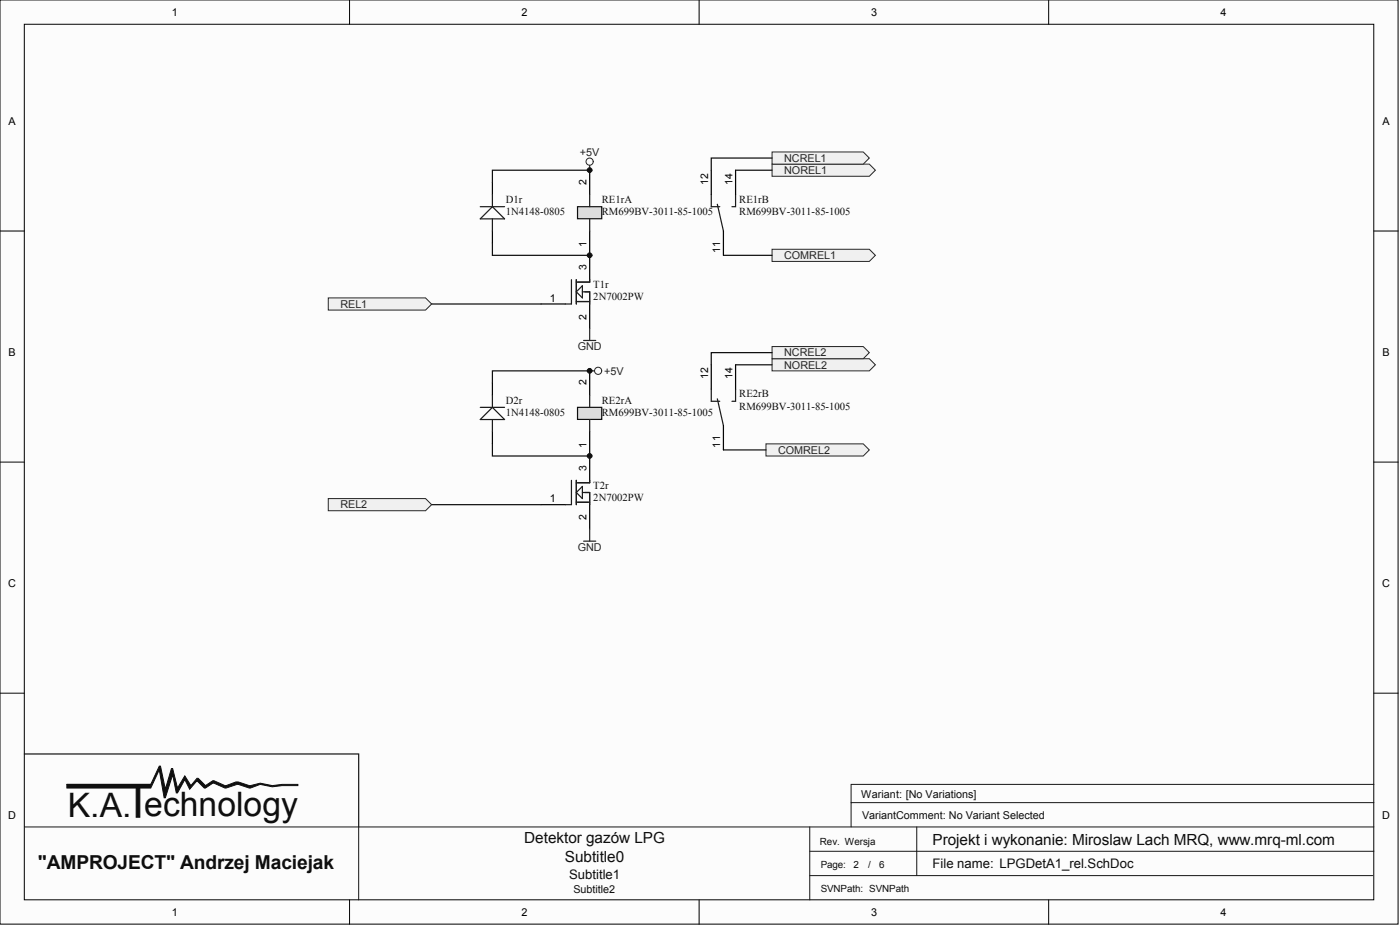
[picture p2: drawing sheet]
<svg xmlns="http://www.w3.org/2000/svg" width="243mm" height="161mm" viewBox="0 0 243 161" stroke-linecap="round" stroke-linejoin="round" font-family="sans-serif">
<g fill="#fcfcfc" stroke="#000" stroke-width=".17">
<path d="M0 0h243.1v160.5h-243.1z"/>
<path d="M4.2 4.2h234.7v152.1h-234.7z"/>
</g>
<path d="M60.8 0v4.2M121.6 0v4.2M182.3 0v4.2M0 40.1h4.2M238.9 40.1h4.2M0 80.3h4.2M238.9 80.3h4.2M0 120.4h4.2M238.9 120.4h4.2M60.8 156.3v4.3M121.6 156.3v4.3M182.3 156.3v4.3" fill="none" stroke="#000" stroke-width=".17"/>
<path d="M238.9 139.4h-90.9v4.3M238.9 136.3h-90.9v3.1M4.2 143.7h234.7M62.4 143.7v12.6M140.8 152.1h97.9M140.8 147.9h98.1M140.8 143.7v12.6M159.4 143.7v8.4" fill="none" stroke="#151515" stroke-width=".17"/>
<g fill="#0e0e0e" stroke="#0e0e0e" stroke-width=".17">
<path d="M11.6 136.3h14.6l1.5-3.2h.2l.8 4 1.1-3.6h.2l.9 3.4 1.2-2.1 1.1 1.7 1-1.3h.3l1.2 1.3 1.3-.9 2.1 .9 1.9-.7h.4l1.9 .7 1.9-.4 2.2 .4 1.6-.2h2.8v.2h-2.8l-1.6 .2-2.2-.4-1.9 .6-2.1-.6-2.1 .6-2.1-.8-1.3 .8h-.2l-1.3-1.3-1.2 1.5-.9-1.7-1.2 2.3h-.2l-.7-3.1-1.3 4h-.2l-.8-4.9-1.5 3.2h-14.6z" fill-rule="evenodd"/>
<path d="M23.7 136.5h.6v5.5h-.6z" fill-rule="evenodd"/>
</g>
<path d="M11.6 136.3h14.6" fill="none" stroke="#0e0e0e" stroke-width=".17"/>
<path d="M4.2 131h58.2v12.7" fill="none" stroke="#151515" stroke-width=".21"/>
<path d="M100.4 35.9h4.2v2.1h-4.2z" fill="#dedede" stroke="#141414" stroke-width=".21"/>
<path d="M102.5 29.6v4.2M123.7 29.6v4.2M127.9 29.6v4.2M102.5 40.1v4.3M125.8 40.1v4.3" fill="none" stroke="#000" stroke-width=".21"/>
<path d="M102.5 33.8v2.1M102.5 38v2.1M123.7 33.8v2.1h1.4M124.7 35.5l1.1 4.6M127.9 33.8v2.1h-.6" fill="none" stroke="#1c1c1c" stroke-width=".21"/>
<path d="M100.4 70.8h4.2v2.1h-4.2z" fill="#dedede" stroke="#141414" stroke-width=".21"/>
<g fill="none" stroke="#000" stroke-width=".21">
<path d="M85.6 31.7v2.1M85.6 40.1v2.1M94.1 52.8h4.2M102.5 52.8v4.2M85.6 66.5v2.2M85.6 75v2.1M102.5 64.4v4.3M102.5 75v4.2M123.7 63.4v4.2M125.8 73.9v4.3M127.9 63.4v4.2M94.1 87.7h4.2"/>
<path d="M102.5 87.7v4.2"/>
</g>
<g fill="none" stroke="#1c1c1c" stroke-width=".21">
<path d="M83.5 38l2.1-2.1 2.1 2.1zM83.5 35.9h4.2M85.6 33.8v2.1M85.6 38v2.1M99.4 48.6v4.2h-1.1M100.2 48.6v4.2M100.2 52.4h2.3M100.2 50.7l1.1-1.1v2.2zM101.3 50.7h1.2v2.1M83.5 72.9l2.1-2.1 2.1 2.1zM83.5 70.8h4.2M85.6 68.7v2.1"/>
<path d="M85.6 72.9v2.1M102.5 68.7v2.1M102.5 72.9v2.1M123.7 67.6v2.1h1.4M124.7 69.3l1.1 4.6M127.9 67.6v2.1h-.6M99.4 83.4v4.3h-1.1M100.2 83.4v4.3M100.2 85.6l1.1-1.1v2.1zM100.2 87.3h2.3M101.3 85.6h1.2v2.1"/>
</g>
<path d="M102.5 29.6h-16.9v2.1M75 52.8h19.1M85.6 42.2v2.2h16.9M85.6 77.1v2.1h16.9M102.5 64.4h-16.9v2.1M75 87.7h19.1" fill="none" stroke="#0e0e0e" stroke-width=".21"/>
<g fill="none" stroke="#262626" stroke-width=".17">
<circle cx="102.5" cy="28.1" r=".62"/>
<circle cx="104" cy="64.4" r=".62"/>
</g>
<path d="M102.5 28.7v.9M101.5 59.2h2.1M102.5 57v2.2M102.5 64.4h.9M101.5 94h2.1M102.5 91.9v2.1" fill="none" stroke="#262626" stroke-width=".21"/>
<g fill="#f0f0f0" stroke="#262626" stroke-width=".17">
<path d="M57.1 51.8h16.9l1 1-1 1.1h-16.9z" fill-rule="evenodd"/>
<path d="M57.1 86.6h16.9l1 1.1-1 1h-16.9z" fill-rule="evenodd"/>
<path d="M134.2 43.3h16.9l1.1 1.1-1.1 1h-16.9z" fill-rule="evenodd"/>
<path d="M133.2 77.1h16.9l1 1.1-1 1h-16.9z" fill-rule="evenodd"/>
</g>
<path d="M125.8 44.4h8.4M125.8 78.2h7.4" fill="none" stroke="#0e0e0e" stroke-width=".21"/>
<g fill="#f0f0f0" stroke="#262626" stroke-width=".17">
<path d="M134.2 28.5h16.9l1.1 1.1-1.1 1h-16.9z" fill-rule="evenodd"/>
<path d="M134.2 62.3h16.9l1.1 1.1-1.1 1h-16.9z" fill-rule="evenodd"/>
</g>
<path d="M127.9 29.6h6.3M127.9 63.4h6.3" fill="none" stroke="#0e0e0e" stroke-width=".21"/>
<g fill="#f0f0f0" stroke="#262626" stroke-width=".17">
<path d="M134.2 26.4h15.9l1 1.1-1 1h-15.9z" fill-rule="evenodd"/>
<path d="M134.2 60.2h15.9l1 1.1-1 1h-15.9z" fill-rule="evenodd"/>
</g>
<path d="M134.2 27.5h-10.5v2.1M134.2 61.3h-10.5v2.1" fill="none" stroke="#0e0e0e" stroke-width=".21"/>
<g fill="#0e0e0e" stroke="#0e0e0e" stroke-width=".17">
<circle cx="102.5" cy="64.4" r=".41"/>
<circle cx="102.5" cy="29.6" r=".41"/>
</g>
<g font-size="5.9" fill="#0e0e0e">
<text x="11.8" y="142">K.A.</text>
<text x="25.1" y="141.8">echnology</text>
</g>
<g font-size="5.3" fill="#0e0e0e">
<text x="102" y="47.4">PIT1r03</text>
<text x="102" y="82.3">PIT2r03</text>
</g>
<text font-size="3.3" fill="#0e0e0e" x="6.6" y="151">&quot;AMPROJECT&quot; Andrzej Maciejak</text>
<g font-size="2.7" fill="#0e0e0e">
<text x="91.2" y="146.5">Detektor gazów LPG</text>
<text x="98.2" y="149.7">Subtitle0</text>
<text x="162.1" y="146.7">Projekt i wykonanie: Miroslaw Lach MRQ, www.mrq-ml.com</text>
</g>
<g font-size="2.3" fill="#0e0e0e">
<text x="99" y="152.7">Subtitle1</text>
<text x="162.1" y="150.8">File name: LPGDetA1_rel.SchDoc</text>
</g>
<g font-size="1.9">
<text x="29.9" y="2.7">1</text>
<text x="90.7" y="2.7">2</text>
<text x="151.4" y="2.7">3</text>
<text x="212.2" y="2.7">4</text>
<text x="1.5" y="21.8">A</text>
<text x="240.4" y="21.8">A</text>
<text x="95.6" y="52.4">1</text>
<text x="1.5" y="61.9">B</text>
<text x="240.4" y="61.9">B</text>
<text x="95.6" y="87.3">1</text>
<text x="1.4" y="102.1">C</text>
<text x="240.3" y="102.1">C</text>
<text x="1.4" y="142.2">D</text>
<text x="240.3" y="142.2">D</text>
<text x="29.9" y="159.1">1</text>
<text x="90.7" y="159.1">2</text>
<text x="151.4" y="159.1">3</text>
<text x="212.2" y="159.1">4</text>
</g>
<g font-size="1.9" fill="#262626">
<text x="100.8" y="27">+5V</text>
<text x="136.4" y="28.1">NCREL1</text>
<text x="136.4" y="30.2">NOREL1</text>
<text x="136.4" y="45">COMREL1</text>
<text x="59.2" y="53.5">REL1</text>
<text x="100.5" y="60.9">GND</text>
<text x="105.1" y="65.1">+5V</text>
<text x="136.4" y="64">NOREL2</text>
<text x="136.4" y="61.9">NCREL2</text>
<text x="135.3" y="78.8">COMREL2</text>
<text x="59.2" y="88.3">REL2</text>
<text x="100.5" y="95.7">GND</text>
</g>
<g font-size="1.9" fill="#0e0e0e">
<text x="87.9" y="35.2">D1r</text>
<text x="104.6" y="35.2">RE1rA</text>
<text x="128.5" y="35.2">RE1rB</text>
<text x="87.9" y="37.4">1N4148-0805</text>
<text x="104.6" y="37.4">RM699BV-3011-85-1005</text>
<text x="128.5" y="37.4">RM699BV-3011-85-1005</text>
<text x="103.2" y="50">T1r</text>
<text x="103.2" y="52.1">2N7002PW</text>
<text x="87.9" y="70.1">D2r</text>
<text x="104.6" y="70.1">RE2rA</text>
<text x="128.5" y="69">RE2rB</text>
<text x="128.5" y="71.2">RM699BV-3011-85-1005</text>
<text x="87.9" y="72.2">1N4148-0805</text>
<text x="104.6" y="72.2">RM699BV-3011-85-1005</text>
<text x="103.2" y="84.9">T2r</text>
<text x="103.2" y="87">2N7002PW</text>
<text x="149.7" y="138.6">Wariant: [No Variations]</text>
<text x="149.9" y="142.2">VariantComment: No Variant Selected</text>
<text x="99.7" y="155.1">Subtitle2</text>
</g>
<g font-size="1.8">
<text x="102" y="32.1" transform="rotate(-90 102 32.1)">2</text>
<text x="123.1" y="32.1" transform="rotate(-90 123.1 32.1)">12</text>
<text x="127.3" y="32.1" transform="rotate(-90 127.3 32.1)">14</text>
<text x="102" y="46.9" transform="rotate(-90 102 46.9)">3</text>
<text x="102" y="42.9" transform="rotate(-90 102 42.9)">1</text>
<text x="125.2" y="43.9" transform="rotate(-90 125.2 43.9)">11</text>
<text x="102" y="55.6" transform="rotate(-90 102 55.6)">2</text>
<text x="123.1" y="65.9" transform="rotate(-90 123.1 65.9)">12</text>
<text x="127.3" y="65.9" transform="rotate(-90 127.3 65.9)">14</text>
<text x="102" y="67" transform="rotate(-90 102 67)">2</text>
<text x="102" y="77.7" transform="rotate(-90 102 77.7)">1</text>
<text x="125.2" y="77.7" transform="rotate(-90 125.2 77.7)">11</text>
<text x="102" y="81.8" transform="rotate(-90 102 81.8)">3</text>
<text x="102" y="90.4" transform="rotate(-90 102 90.4)">2</text>
</g>
<g font-size="1.7" fill="#0e0e0e">
<text x="142.6" y="146.7">Rev. Wersja</text>
<text x="142.7" y="155">SVNPath: SVNPath</text>
<text x="142.7" y="150.7">Page:</text>
<text x="148.4" y="150.7">2</text>
<text x="150.9" y="150.7">/</text>
<text x="152.8" y="150.7">6</text>
</g>
</svg>
